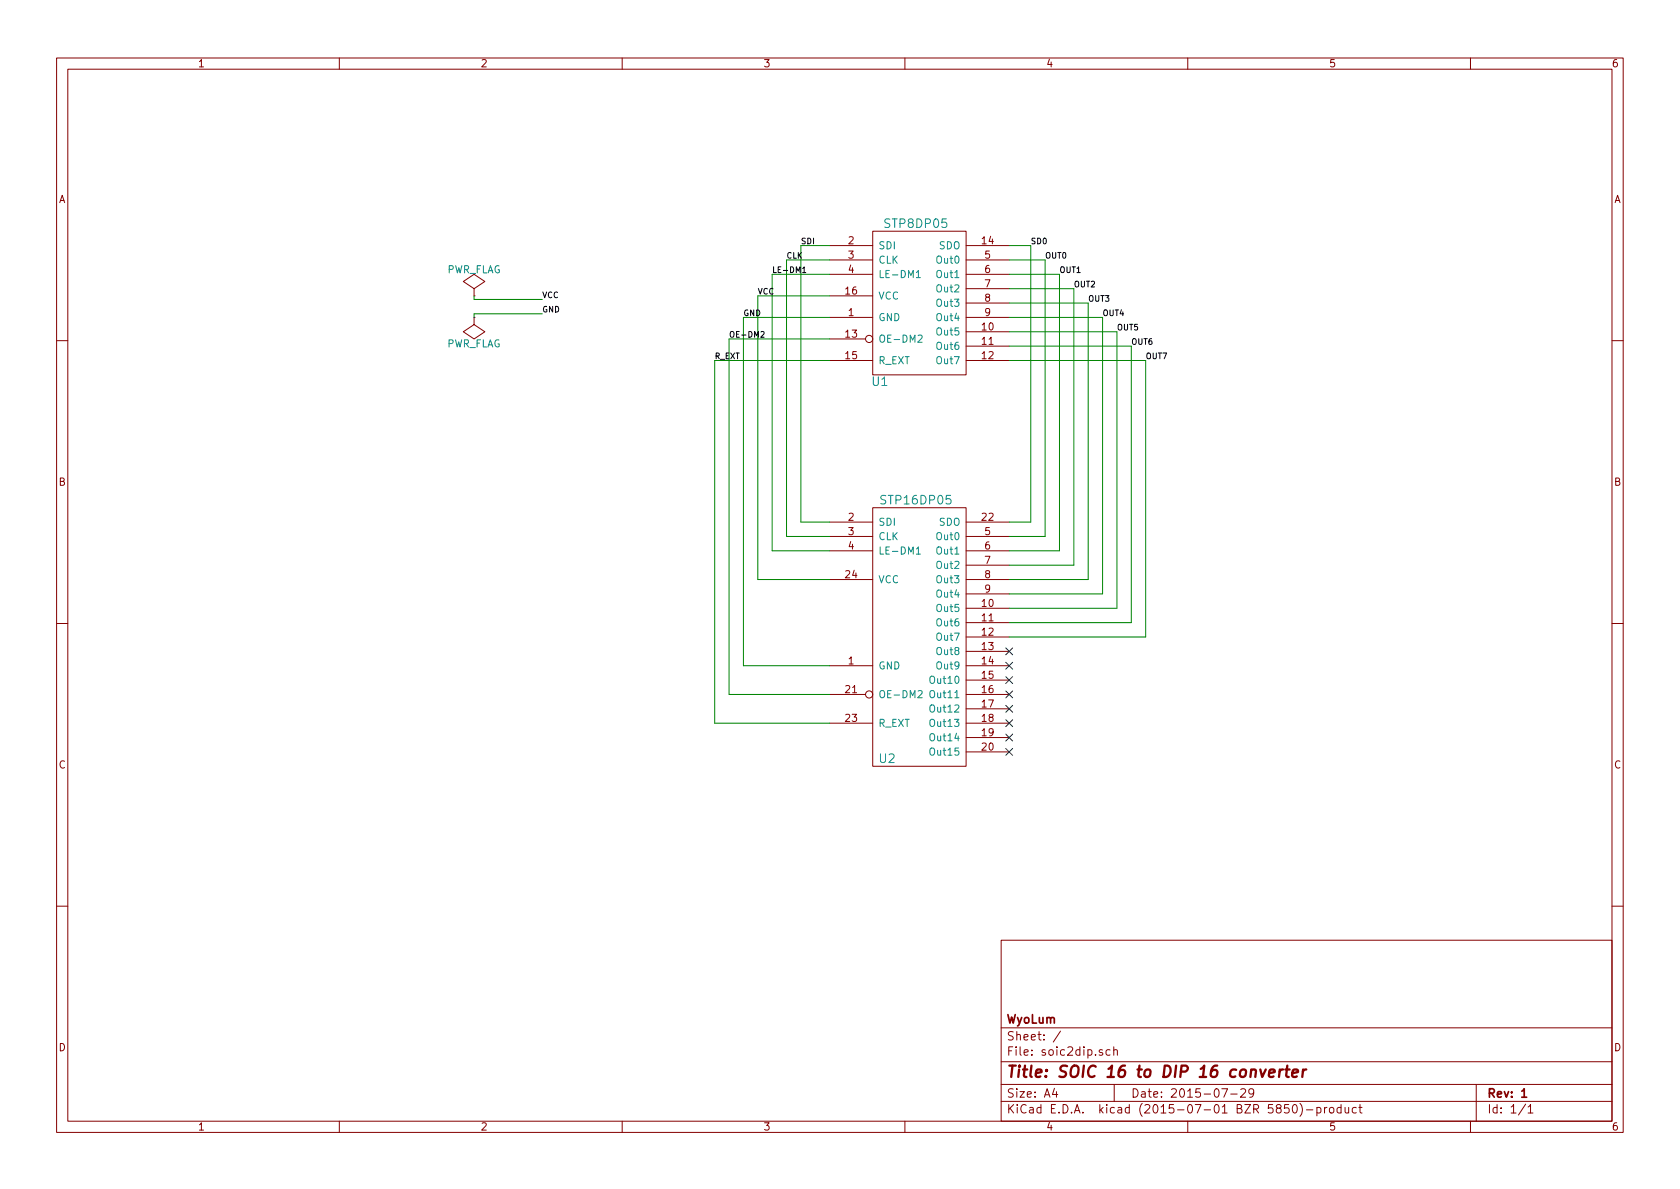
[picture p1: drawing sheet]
<svg xmlns="http://www.w3.org/2000/svg" width="297mm" height="210mm" viewBox="0 0 297 210" stroke-linecap="round" stroke-linejoin="round" font-family="sans-serif">
<g fill="none" stroke="#840000" stroke-width=".18">
<path d="M10 10.3h277v189.9h-277zM12 12.2h273v186.1h-273zM60 10.3v1.9M110 10.3v1.9M160 10.3v1.9M210 10.3v1.9M260 10.3v1.9M83.8 52.3h.1M83.8 51l1.9-1.2-1.9-1.3-1.9 1.3 1.9 1.2v1.3M83.8 56.1h.1M83.8 56.1v1.3l1.9 1.3-1.9 1.2-1.9-1.2 1.9-1.3M146.7 56.1h7.6"/>
<path d="M146.7 43.4h7.6M146.7 46h7.6M146.7 48.5h7.6M146.7 59.9h6.3M146.7 52.3h7.6M154.3 40.9h16.5v25.4h-16.5zM170.8 56.1h7.6M170.8 43.4h7.6M170.8 46h7.6M170.8 48.5h7.6M170.8 51h7.6M170.8 53.6h7.6"/>
<path d="M170.8 58.7h7.6M10 60.2h2M146.7 63.7h7.6M170.8 61.2h7.6M170.8 63.7h7.6M285 60.2h2M146.7 92.3h7.6M146.7 94.9h7.6M146.7 97.4h7.6M154.3 89.8h16.5v45.7h-16.5zM170.8 92.3h7.6M170.8 94.9h7.6"/>
<path d="M170.8 97.4h7.6M170.8 99.9h7.6M10 110.3h2M146.7 117.7h7.6M146.7 102.5h7.6M170.8 117.7h7.6M170.8 102.5h7.6M170.8 105h7.6M170.8 107.6h7.6M170.8 110.1h7.6M170.8 112.6h7.6M170.8 115.2h7.6"/>
<path d="M285 110.3h2M146.7 122.8h6.3M146.7 127.9h7.6M170.8 133h7.6M170.8 122.8h7.6M170.8 127.9h7.6M170.8 120.3h7.6M170.8 125.3h7.6M170.8 130.4h7.6M10 160.2h2M177 166.3h108v32h-108zM285 160.2h2"/>
<path d="M60 198.3v1.9M110 198.3v1.9M160 198.3v1.9M177 194.8h108M177 191.8h108M177 187.8h108M177 181.8h108M186.4 192.5l-.3 1h.9M186.8 193v1M187.5 182.3l-1.3 2M194.9 185.7a.37 .37 0 0 0-.6 .1l.1 .2 .5 .2 .1 .1-.2 .3-.5-.1M196.3 185.7l-.5-.1-.2 .3v.6l.2 .1 .5-.1"/>
<path d="M196.9 185.7l.2-.1 .4 .1 .1 .9M196.9 185.1v1.5M197 191.8v3M210 198.3v1.9M216 192.5h1l-.6 1.5M217.6 193.5h1.1M219.4 192.7l.2-.2h.4l.2 .5-.9 1h.9M221.7 193.2l-.3 .3h-.3l-.3-.3v-.4l.2-.2 .4-.1 .2 .2a1.19 1.19 0 0 1-.2 1.2l-.4 .1M227.9 195.3h-.7l-.1 .7 .2-.1 .5 .1 .1 .2v.5l-.2 .1-.6-.1M228.7 195.4l.2-.1a.81 .81 0 0 1 .5 .6 .81 .81 0 0 1-.2 .8l-.2 .1a.8 .8 0 0 1-.6-.6 .8 .8 0 0 1 .3-.8zM229.8 195.1a1.71 1.71 0 0 1 0 2.3M231 196.3h1.1"/>
<path d="M232.8 195.9l.5-.1 .3 .3-.2 .6h-.6M232.8 195.8v1.5M234.2 195.8v1M234.6 195.8l-.4 .3M235.1 196l.2-.2 .5 .2v.5l-.1 .2-.4 .1-.2-.1zM237.1 195.9l-.4-.1-.3 .3 .1 .6 .2 .1 .4-.1M237.1 195.3v1.5M237.8 195.8l.1 .9 .4 .1 .2-.1M238.5 195.8v1M239.8 195.9l-.4-.1-.3 .3 .1 .6 .2 .1 .4-.1M240.3 195.8h.5M240.5 195.3v1.3l.3 .2"/>
<path d="M260 198.3v1.9M261 191.8v6.5M269.7 195.2l-1.2 2M270.2 195.8l.4-.5v1.5M270.2 196.8h.8"/>
<circle cx="153.7" cy="59.9" r=".63"/>
<circle cx="153.7" cy="122.8" r=".63"/>
</g>
<path d="M269.1 194h.8" fill="none" stroke="#840000" stroke-width=".3"/>
<path d="M222.8 189.1l.4 1.3 .6-1.3M224.4 189.8l1-.2-.1-.4-.6-.1-.3 .3v.9l.2 .1 .6-.1M226.3 189.1l-.2 1.3M226.8 189.1a.54 .54 0 0 0-.6 .4M227.3 189.1h.7M227.6 188.4l-.2 1.8 .1 .1 .4 .1M228.5 189.8l1-.2-.1-.4-.5-.1-.4 .3v.9l.2 .1 .6-.1M230.4 189.1l-.1 1.3M231 189.1a.54 .54 0 0 0-.6 .4" fill="none" stroke="#840000" stroke-width=".41"/>
<path d="M162 48.2l.4-.4v1.3M162 49.1h.7M162.3 59.4l.5-.1 .2 .1v.2l-.7 .9h.7M162 97.1l.4-.4v1.3M162 98h.7M162.3 122.2l.5-.1 .2 .1v.3l-.7 .9h.7" fill="none" stroke="#008484" stroke-width=".18"/>
<g fill="none" stroke="#008400" stroke-width=".18">
<path d="M83.8 52.3v.7h12.1M95.9 55.5h-12.1v.6M146.7 43.4h-5.1v48.9h5.1M146.7 56.1h-15.3v61.6h15.3M146.7 46h-7.6v48.9h7.6M146.7 48.5h-10.2v48.9h10.2M146.7 52.3h-12.7v50.2h12.7M146.7 59.9h-17.8v62.9h17.8M178.4 43.4h3.8v48.9h-3.8M178.4 56.1h16.5v48.9h-16.5M178.4 46h6.4v48.9h-6.4M178.4 48.5h8.9v48.9h-8.9"/>
<path d="M178.4 51h11.5v48.9h-11.5M178.4 53.6h14v48.9h-14M178.4 58.7h19.1v48.9h-19.1M146.7 63.7h-20.3v64.2h20.3M178.4 61.2h21.6v48.9h-21.6M178.4 63.7h24.2v48.9h-24.2"/>
</g>
<g fill="none" stroke="#000084" stroke-width=".18">
<path d="M177.8 114.6l1.2 1.2M177.8 117.1l1.2 1.2M177.8 119.7l1.2 1.2M179 114.6l-1.2 1.2M179 117.1l-1.2 1.2M179 119.7l-1.2 1.2M177.8 122.2l1.2 1.2M177.8 124.7l1.2 1.3M177.8 127.3l1.2 1.2M177.8 129.8l1.2 1.2M177.8 132.4l1.2 1.2M179 122.2l-1.2 1.2"/>
<path d="M179 124.7l-1.2 1.3M179 127.3l-1.2 1.2M179 129.8l-1.2 1.2M179 132.4l-1.2 1.2"/>
</g>
<path d="M134.5 58.7l.4-.1 .2 .3-.6 .7h.6M141.9 47.5l.3-.3v1M141.9 48.2h.6" fill="none" stroke="#000" stroke-width=".18"/>
<text font-size="2.8" fill="#840000" x="178" y="190.5">Title: SOIC 16 to DIP 16 converter</text>
<g font-size="2.1" fill="#008484">
<text x="156.6" y="40.3">STP8DP05</text>
<text x="154.2" y="68.2">U1</text>
<text x="156" y="89.2">STP16DP05</text>
<text x="155.5" y="134.9">U2</text>
</g>
<g font-size="2.1" fill="#840000">
<text x="178" y="184">Sheet: /</text>
<text x="178" y="181">WyoLum</text>
<text x="178" y="186.7">File: soic2dip.sch</text>
<text x="178" y="196.9">KiCad E.D.A. kicad (2015-07-01 BZR 5850)-product</text>
<text x="178" y="194.1">Size: A4</text>
<text x="200" y="194.1">Date: 2015-07-29</text>
<text x="263" y="194.1">Rev: 1</text>
<text x="263" y="196.9">Id: 1/1</text>
</g>
<g font-size="1.8" fill="#840000">
<text x="35" y="11.9">1</text>
<text x="85" y="11.9">2</text>
<text x="135" y="11.9">3</text>
<text x="185" y="11.9">4</text>
<text x="235" y="11.9">5</text>
<text x="285" y="11.9">6</text>
<text x="10.4" y="35.9">A</text>
<text x="285.4" y="35.9">A</text>
<text x="150" y="43.2">2</text>
<text x="150" y="45.7">3</text>
<text x="173.7" y="43.2">14</text>
<text x="174.1" y="45.7">5</text>
<text x="149.5" y="52.1">16</text>
<text x="150" y="48.3">4</text>
<text x="174.1" y="48.3">6</text>
<text x="174.1" y="50.8">7</text>
<text x="174.1" y="53.3">8</text>
<text x="149.5" y="59.7">13</text>
<text x="150" y="55.9">1</text>
<text x="173.7" y="58.4">10</text>
<text x="174.1" y="55.9">9</text>
<text x="149.5" y="63.5">15</text>
<text x="173.7" y="61">11</text>
<text x="173.7" y="63.5">12</text>
<text x="10.4" y="85.9">B</text>
<text x="285.4" y="85.9">B</text>
<text x="150" y="92.1">2</text>
<text x="150" y="94.6">3</text>
<text x="173.7" y="92.1">22</text>
<text x="174.1" y="94.6">5</text>
<text x="150" y="97.1">4</text>
<text x="174.1" y="97.1">6</text>
<text x="174.1" y="99.7">7</text>
<text x="149.5" y="102.2">24</text>
<text x="173.7" y="107.3">10</text>
<text x="174.1" y="102.2">8</text>
<text x="174.1" y="104.8">9</text>
<text x="173.7" y="109.8">11</text>
<text x="173.7" y="112.4">12</text>
<text x="150" y="117.5">1</text>
<text x="173.7" y="114.9">13</text>
<text x="173.7" y="117.5">14</text>
<text x="149.5" y="122.5">21</text>
<text x="173.7" y="120">15</text>
<text x="173.7" y="122.5">16</text>
<text x="173.7" y="125.1">17</text>
<text x="149.5" y="127.6">23</text>
<text x="173.7" y="127.6">18</text>
<text x="173.7" y="130.2">19</text>
<text x="10.4" y="135.9">C</text>
<text x="173.7" y="132.7">20</text>
<text x="285.4" y="135.9">C</text>
<text x="10.4" y="185.9">D</text>
<text x="285.4" y="185.9">D</text>
<text x="35" y="199.9">1</text>
<text x="85" y="199.9">2</text>
<text x="135" y="199.9">3</text>
<text x="185" y="199.9">4</text>
<text x="235" y="199.9">5</text>
<text x="285" y="199.9">6</text>
</g>
<g font-size="1.8" fill="#008484">
<text x="155.3" y="44.1">SDI</text>
<text x="155.3" y="46.6">CLK</text>
<text x="165.8" y="46.6">Out0</text>
<text x="166" y="44.1">SDO</text>
<text x="78.9" y="48.3">PWR_FLAG</text>
<text x="155.3" y="49.1">LE-DM1</text>
<text x="155.3" y="53">VCC</text>
<text x="165.8" y="49.1">Out1</text>
<text x="165.8" y="51.7">Out2</text>
<text x="155.3" y="56.8">GND</text>
<text x="165.8" y="54.2">Out3</text>
<text x="165.8" y="56.8">Out4</text>
<text x="165.8" y="59.3">Out5</text>
<text x="78.8" y="61.4">PWR_FLAG</text>
<text x="155.3" y="60.6">OE-DM2</text>
<text x="155.3" y="64.4">R_EXT</text>
<text x="165.8" y="61.8">Out6</text>
<text x="165.8" y="64.4">Out7</text>
<text x="155.3" y="93">SDI</text>
<text x="155.3" y="95.5">CLK</text>
<text x="165.8" y="95.5">Out0</text>
<text x="166" y="93">SDO</text>
<text x="155.3" y="98">LE-DM1</text>
<text x="165.8" y="98">Out1</text>
<text x="165.8" y="100.6">Out2</text>
<text x="155.3" y="103.1">VCC</text>
<text x="165.8" y="103.1">Out3</text>
<text x="165.8" y="105.7">Out4</text>
<text x="165.8" y="108.2">Out5</text>
<text x="165.8" y="110.7">Out6</text>
<text x="165.8" y="113.3">Out7</text>
<text x="155.3" y="118.4">GND</text>
<text x="165.8" y="115.8">Out8</text>
<text x="165.8" y="118.4">Out9</text>
<text x="155.3" y="123.4">OE-DM2</text>
<text x="164.8" y="120.9">Out10</text>
<text x="164.8" y="123.4">Out11</text>
<text x="164.8" y="126">Out12</text>
<text x="155.3" y="128.5">R_EXT</text>
<text x="164.8" y="128.5">Out13</text>
<text x="164.8" y="131.1">Out14</text>
<text x="164.8" y="133.6">Out15</text>
</g>
<g font-size="1.4">
<text x="139.1" y="45.7">CLK</text>
<text x="141.6" y="43.2">SDI</text>
<text x="182.2" y="43.2">SD0</text>
<text x="184.8" y="45.7">OUT0</text>
<text x="95.9" y="52.7">VCC</text>
<text x="134" y="52.1">VCC</text>
<text x="136.5" y="48.3">LE-DM1</text>
<text x="187.3" y="48.3">OUT1</text>
<text x="189.9" y="50.8">OUT2</text>
<text x="192.4" y="53.3">OUT3</text>
<text x="95.9" y="55.2">GND</text>
<text x="128.9" y="59.7">OE-DM2</text>
<text x="131.4" y="55.9">GND</text>
<text x="194.9" y="55.9">OUT4</text>
<text x="197.5" y="58.4">OUT5</text>
<text x="126.4" y="63.5">R_EXT</text>
<text x="200" y="61">OUT6</text>
<text x="202.6" y="63.5">OUT7</text>
</g>
</svg>
